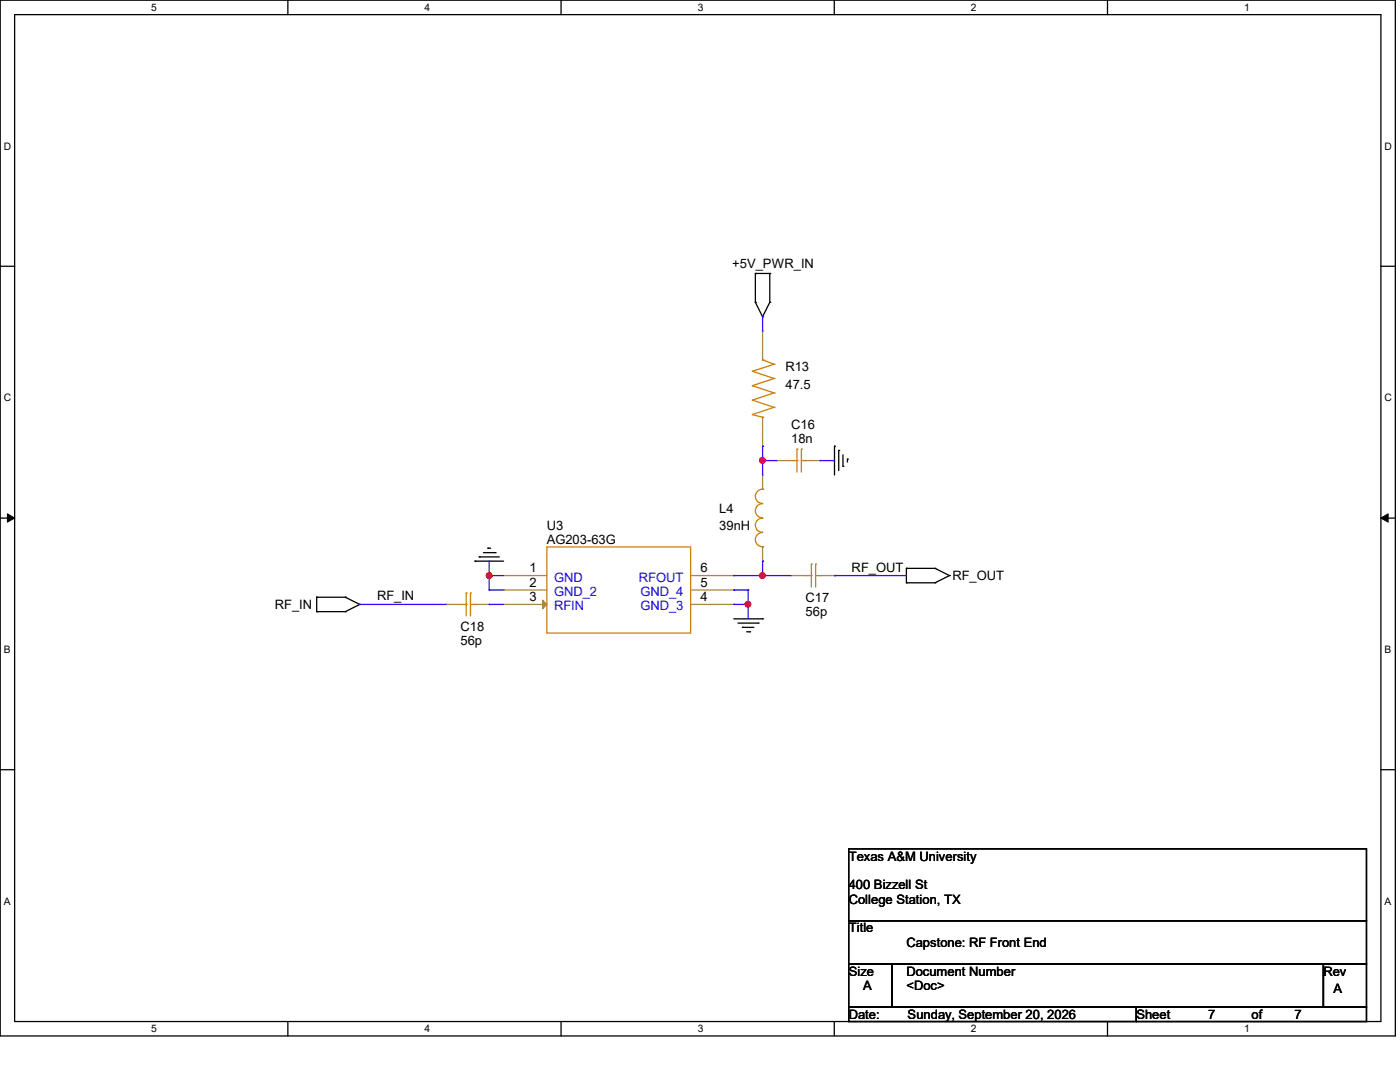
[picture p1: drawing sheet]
<svg xmlns="http://www.w3.org/2000/svg" width="279mm" height="216mm" viewBox="0 0 279 216" stroke-linecap="round" stroke-linejoin="round" font-family="sans-serif">
<path d="M0 0h278.5v206.7h-278.5zM2.9 2.9h272.7v200.9h-272.7z" fill="none" stroke="#000" stroke-width=".25"/>
<g fill="#fff">
<path d="M30.2 .3h1.1v2.3h-1.1z"/>
<path d="M30.2 204.1h1.1v2.3h-1.1z"/>
</g>
<path d="M57.4 0v2.9M57.4 203.8v2.9" fill="none" stroke="#000" stroke-width=".25"/>
<g fill="#fff">
<path d="M84.7 .3h1.1v2.3h-1.1z"/>
<path d="M84.7 204.1h1.1v2.3h-1.1z"/>
</g>
<path d="M112 0v2.9M112 203.8v2.9" fill="none" stroke="#000" stroke-width=".25"/>
<g fill="#fff">
<path d="M139.2 .3h1.1v2.3h-1.1z"/>
<path d="M139.2 204.1h1.1v2.3h-1.1z"/>
</g>
<path d="M166.5 0v2.9M166.5 203.8v2.9" fill="none" stroke="#000" stroke-width=".25"/>
<g fill="#fff">
<path d="M193.8 .3h1.1v2.3h-1.1z"/>
<path d="M193.8 204.1h1.1v2.3h-1.1z"/>
</g>
<path d="M221 0v2.9M221 203.8v2.9" fill="none" stroke="#000" stroke-width=".25"/>
<g fill="#fff">
<path d="M248.3 .3h1.1v2.3h-1.1z"/>
<path d="M248.3 204.1h1.1v2.3h-1.1z"/>
<path d="M.8 28h1.4v2.3h-1.4z"/>
<path d="M276.3 28h1.4v2.3h-1.4z"/>
<path d="M.8 78.2h1.4v2.3h-1.4z"/>
<path d="M276.3 78.2h1.4v2.3h-1.4z"/>
</g>
<path d="M0 53.1h2.9M275.6 53.1h2.9" fill="none" stroke="#000" stroke-width=".25"/>
<g fill="#fff">
<path d="M.8 128.5h1.3v2.2h-1.3z"/>
<path d="M276.3 128.5h1.3v2.2h-1.3z"/>
</g>
<path d="M0 103.4h2.9M275.6 103.4h2.9" fill="none" stroke="#000" stroke-width=".25"/>
<path d="M1.5 102.5l1.4 .9-1.4 .8zM275.6 103.4l1.4-.9v1.7z" fill="#000" stroke="#000" stroke-width=".2"/>
<g fill="#fff">
<path d="M.8 178.7h1.3v2.2h-1.3z"/>
<path d="M276.3 178.7h1.3v2.2h-1.3z"/>
</g>
<g fill="none" stroke="#000" stroke-width=".25">
<path d="M150.7 54.6h.1M150.7 54.6v5.7M150.7 54.6h2.9M153.6 54.6h.1M153.6 54.6v5.7M150.7 60.3h.1M150.7 60.3l1.5 2.9M152.2 63.2h.1M153.6 60.3h.1M153.6 60.3l-1.4 2.9M166.5 89h.1M166.5 89v5.8"/>
<path d="M167.4 89.9h.1M167.4 89.9v4M168.2 93h.1M168.2 90.8v2.2M169.1 91.6h.1M169.1 91.6v.6M63.2 119.2h.1M63.2 119.2h5.7M63.2 119.2v2.8M68.9 119.2h.1M68.9 119.2l2.9 1.4M94.8 112h.1"/>
<path d="M94.8 112h5.7M95.6 111.1h.1M95.6 111.1h4.1M96.5 110.3h2.3M97.4 109.4h.1M97.4 109.4h.5M98.8 110.3h.1M180.9 116.3h.1M180.9 113.4h.1M180.9 113.4h5.7M180.9 116.3h5.7M180.9 113.4v2.9"/>
<path d="M186.6 113.4h.1M186.6 116.3h.1M186.6 113.4l2.9 1.5M189.5 114.9h.1M189.5 114.9l-2.9 1.4M63.2 122h.1M63.2 122h5.7M68.9 122h.1M71.8 120.6h.1M71.8 120.6l-2.9 1.4M146.4 123.5h5.8M147.3 124.3h4"/>
<path d="M148.2 125.2h.1M148.2 125.2h2.3M149 126.1h.6M149.6 126.1h.1M151.3 124.3h.1M152.2 123.5h.1M0 153.6h2.9M275.6 153.6h2.9M169.4 169.4h103.3v14.3h-103.3zM169.4 183.7h103.3v8.7h-103.3zM169.4 192.4h8.6v8.6h-8.6zM178 192.4h86.1v8.6h-86.1z"/>
<path d="M264.1 192.4h8.6v8.6h-8.6zM169.4 201h57.4v2.8h-57.4zM226.8 201h45.9v2.8h-45.9z"/>
</g>
<g fill="none" stroke="#cc8006" stroke-width=".25">
<path d="M150.2 79.8h.1M150.2 77h.1M150.2 74.1h.1M150.2 79.8l4.3 1.5M150.2 77l4.3 1.4M150.2 74.1l4.3 1.4M152.2 71.8h.1M152.2 71.8l2.3 .9M154.5 78.4h.1M154.5 75.5h.1M154.5 72.7h.1M154.5 78.4l-4.3 1.4"/>
<path d="M154.5 75.5l-4.3 1.5M154.5 72.7l-4.3 1.4M150.2 82.7h.1M150.2 82.7l2 .6M152.2 83.3h.1M152.2 97.6h.1M152.2 97.6a1.42 1.42 0 0 0-1.5 1.4 1.42 1.42 0 0 0 1.5 1.5M154.5 81.3h.1M154.5 81.3l-4.3 1.4M157.9 91.9h1.1M159 89.6h.1M159 91.9h.1"/>
<path d="M159 89.6v4.6M159.9 89.6h.1M159.9 89.6v4.6M159.9 91.9h.9M160.8 91.9h.1M93 118.3h.1M93 118.3v4.6M93.9 118.3h.1M93.9 118.3v4.6M109.1 109.1h28.7v17.2h-28.7zM152.2 109.1h.1M152.2 106.3a1.42 1.42 0 0 0-1.5 1.4 1.42 1.42 0 0 0 1.5 1.4"/>
<path d="M152.2 103.4a1.42 1.42 0 0 0-1.5 1.4 1.42 1.42 0 0 0 1.5 1.4M152.2 100.5a1.42 1.42 0 0 0-1.5 1.4 1.42 1.42 0 0 0 1.5 1.4M160.8 114.9h1.1M161.9 112.6h.1M161.9 114.9h.1M161.9 112.6v4.5M162.8 112.6h.1M162.8 112.6v4.5M162.8 114.9h.9M163.7 114.9h.1M91.9 120.6h1.1M93 120.6h.1"/>
<path d="M93.9 120.6h.9M94.8 120.6h.1"/>
</g>
<g fill="none" stroke="#a84" stroke-width=".25">
<path d="M152.2 66.1h.1M152.2 66.1v5.7M152.2 89h.1M152.2 94.8h.1M152.2 83.3v5.7M152.2 94.8v2.8M155 91.9h.1M155 91.9h2.9M160.8 91.9h2.9M163.7 91.9h.1M100.5 114.9h.1M100.5 117.7h.1"/>
<path d="M100.5 114.9h8.6M100.5 117.7h8.6M137.8 114.9h8.6M137.8 117.7h8.6M146.4 117.7h.1M146.4 114.9h.1M152.2 112h.1M152.2 109.1v2.9M157.9 114.9h.1M157.9 114.9h2.9M163.7 114.9h2.8M166.5 114.9h.1"/>
<path d="M89 120.6h.1M89 120.6h2.9M94.8 120.6h2.8M97.6 120.6h.1M100.5 120.6h.1M100.5 120.6h8.6M137.8 120.6h8.6M146.4 120.6h.1"/>
</g>
<path d="M108.3 119.8l.8 .8-.8 .9z" fill="#a84" stroke="#a84" stroke-width=".25"/>
<g fill="none" stroke="#4200ff" stroke-width=".25">
<path d="M152.2 63.2h.1M152.2 63.2v2.9M152.2 89h.1M152.2 91.9h.1M152.2 89v5.8M152.2 91.9h2.8M163.7 91.9h.1M163.7 91.9h2.8M97.6 112h.1M97.6 114.9h.1M97.6 117.7h.1M97.6 112v5.7"/>
<path d="M97.6 114.9h2.9M97.6 117.7h2.9M146.4 114.9h.1M146.4 117.7h.1M146.4 114.9h11.5M146.4 117.7h2.9M149.3 117.7h.1M149.3 117.7v5.8M152.2 112h.1M152.2 114.9h.1M152.2 112v2.9M166.5 114.9h.1"/>
<path d="M166.5 114.9h14.4M71.8 120.6h.1M71.8 120.6h17.2M97.6 120.6h.1M97.6 120.6h2.9M146.4 120.6h.1M146.4 120.6h2.9M149.3 120.6h.1"/>
</g>
<g fill="#f00" stroke="#f00" stroke-width=".25">
<circle cx="152.1" cy="91.9" r=".55"/>
<circle cx="97.6" cy="114.9" r=".55"/>
<circle cx="152.1" cy="114.9" r=".55"/>
<circle cx="149.3" cy="120.6" r=".55"/>
</g>
<g font-size="2.6">
<text x="146.1" y="53.5">+5V_PWR_IN</text>
<text x="156.8" y="74.1">R13</text>
<text x="156.8" y="77.6">47.5</text>
<text x="157.9" y="88.5">18n</text>
<text x="157.9" y="85.6">C16</text>
<text x="109.1" y="105.7">U3</text>
<text x="143.6" y="102.3">L4</text>
<text x="143.6" y="105.7">39nH</text>
<text x="109.1" y="108.6">AG203-63G</text>
<text x="75.3" y="119.8">RF_IN</text>
<text x="105.7" y="114.2">1</text>
<text x="105.7" y="117.1">2</text>
<text x="105.7" y="120">3</text>
<text x="139.8" y="120">4</text>
<text x="139.8" y="117.1">5</text>
<text x="139.8" y="114.2">6</text>
<text x="170" y="114">RF_OUT</text>
<text x="190.1" y="115.7">RF_OUT</text>
<text x="54.9" y="121.5">RF_IN</text>
<text x="91.9" y="125.8">C18</text>
<text x="160.8" y="122.9">56p</text>
<text x="160.8" y="120.1">C17</text>
<text x="91.9" y="128.7">56p</text>
<text x="169.4" y="171.7">Texas A&amp;M University</text>
<text x="169.4" y="177.5">400 Bizzell St</text>
<text x="169.4" y="180.3">College Station, TX</text>
<text x="169.4" y="186.1">Title</text>
<text x="180.9" y="188.9">Capstone: RF Front End</text>
<text x="169.4" y="194.7">Size</text>
<text x="172.3" y="197.6">A</text>
<text x="180.9" y="197.6">&lt;Doc&gt;</text>
<text x="180.9" y="194.7">Document Number</text>
<text x="264.1" y="194.7">Rev</text>
<text x="169.4" y="203.3">Date:</text>
<text x="181.1" y="203.3">Sunday, September 20, 2026</text>
<text x="226.8" y="203.3">Sheet</text>
<text x="241.1" y="203.3">7</text>
<text x="249.8" y="203.3">of</text>
<text x="258.3" y="203.3">7</text>
<text x="266.1" y="198.1">A</text>
</g>
<g font-size="2.6" fill="#00c">
<text x="110.6" y="116">GND</text>
<text x="110.6" y="118.9">GND_2</text>
<text x="127.5" y="116">RFOUT</text>
<text x="127.8" y="118.9">GND_4</text>
<text x="110.6" y="121.8">RFIN</text>
<text x="127.8" y="121.8">GND_3</text>
</g>
<g font-size="2.1">
<text x="30.2" y="2.2">5</text>
<text x="84.7" y="2.2">4</text>
<text x="139.2" y="2.2">3</text>
<text x="193.8" y="2.2">2</text>
<text x="248.3" y="2.2">1</text>
<text x=".8" y="29.8">D</text>
<text x="276.3" y="29.8">D</text>
<text x=".8" y="80.1">C</text>
<text x="276.3" y="80.1">C</text>
<text x=".8" y="130.3">B</text>
<text x="276.3" y="130.3">B</text>
<text x=".8" y="180.5">A</text>
<text x="276.3" y="180.5">A</text>
<text x="30.2" y="206">5</text>
<text x="84.7" y="206">4</text>
<text x="139.2" y="206">3</text>
<text x="193.8" y="206">2</text>
<text x="248.3" y="206">1</text>
</g>
</svg>
